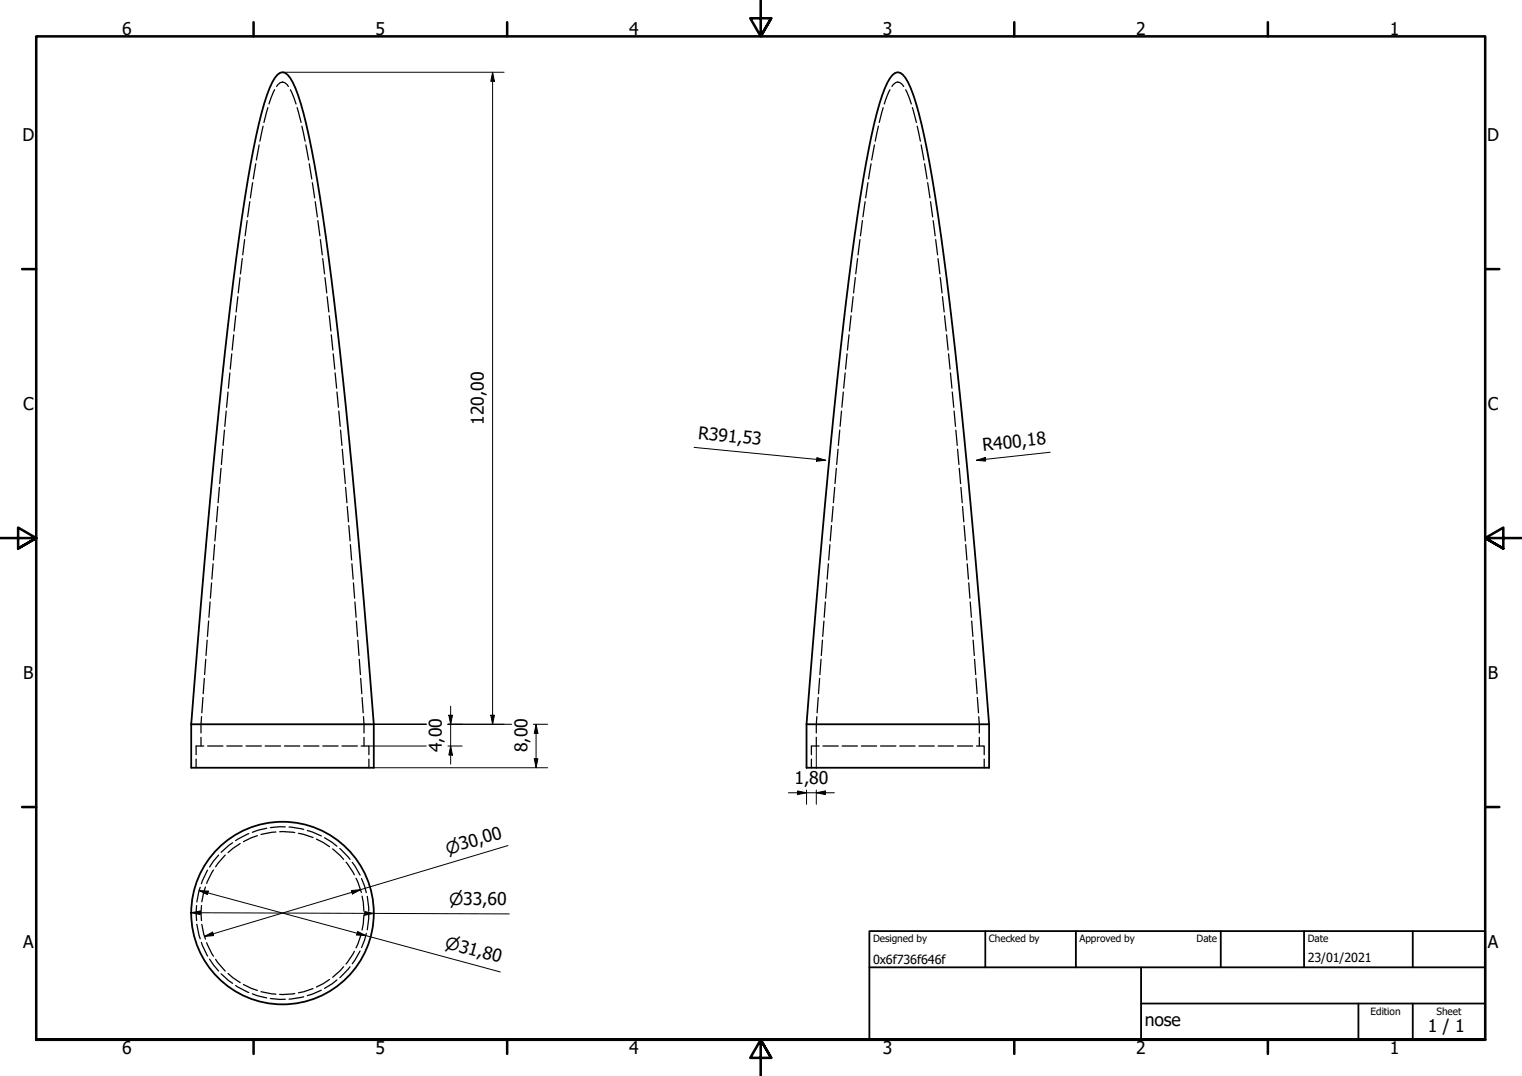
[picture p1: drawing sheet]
<svg xmlns="http://www.w3.org/2000/svg" width="420mm" height="297mm" viewBox="0 0 420 297" stroke-linecap="round" stroke-linejoin="round" font-family="sans-serif">
<!-- layer: Hidden (ISO) -->
<g fill="none" stroke="#000" stroke-width=".35">
<path d="M72.6 34.8l-.9 4.2M73.9 29.7l-1 4.1M75.8 24.8l-1.6 3.9M76.4 23.9a1.7 1.7 0 0 1 1.6-1.3 1.7 1.7 0 0 1 1.6 1.3M80.2 24.8l1.5 3.9M82 29.7l1.1 4.1M83.3 34.8l.9 4.2M242.5 34.8l-.9 4.2M243.8 29.7l-1.1 4.1M245.7 24.8l-1.6 3.9M246.2 23.9a1.7 1.7 0 0 1 1.6-1.3 1.7 1.7 0 0 1 1.7 1.3M250 24.8l1.6 3.9"/>
<path d="M251.9 29.7l1.1 4.1M253.2 34.8l.9 4.2M69 55.7l-.6 4.2M69.7 50.4l-.6 4.2M70.6 45.2l-.7 4.2M71.5 40l-.7 4.2M84.4 40l.8 4.2M85.4 45.2l.7 4.2M86.2 50.4l.7 4.2M87 55.7l.6 4.2M238.8 55.7l-.6 4.2M239.6 50.4l-.6 4.2"/>
<path d="M240.5 45.2l-.7 4.2M241.4 40l-.8 4.2M254.3 40l.8 4.2M255.2 45.2l.7 4.2M256.1 50.4l.6 4.2M256.9 55.7l.6 4.2M66.3 76.7l-.5 4.2M66.9 71.4l-.5 4.2M67.5 66.1l-.5 4.2M68.2 60.9l-.5 4.2M87.7 60.9l.6 4.2M88.4 66.1l.6 4.2"/>
<path d="M89.1 71.4l.5 4.2M89.7 76.7l.5 4.2M236.1 76.7l-.5 4.2M236.7 71.4l-.5 4.2M237.4 66.1l-.5 4.2M238.1 60.9l-.6 4.2M257.6 60.9l.6 4.2M258.3 66.1l.5 4.2M258.9 71.4l.6 4.2M259.6 76.7l.5 4.2M64 97.7l-.4 4.2M64.5 92.4l-.4 4.2"/>
<path d="M65.1 87.2l-.5 4.2M65.7 81.9l-.5 4.2M90.3 81.9l.5 4.2M90.9 87.2l.4 4.2M91.5 92.4l.4 4.2M92 97.7l.4 4.2M233.8 97.7l-.4 4.2M234.4 92.4l-.5 4.2M234.9 87.2l-.4 4.2M235.5 81.9l-.4 4.2M260.2 81.9l.4 4.2M260.8 87.2l.4 4.2"/>
<path d="M261.3 92.4l.4 4.2M261.9 97.7l.4 4.2M62 118.7l-.4 4.3M62.4 113.5l-.3 4.2M62.9 108.2l-.4 4.2M63.5 103l-.5 4.2M92.5 103l.4 4.2M93 108.2l.4 4.2M93.5 113.5l.4 4.2M94 118.7l.4 4.3M231.8 118.7l-.4 4.3M232.3 113.5l-.4 4.2"/>
<path d="M232.8 108.2l-.4 4.2M233.3 103l-.4 4.2M262.4 103l.4 4.2M262.9 108.2l.4 4.2M263.4 113.5l.4 4.2M263.9 118.7l.3 4.3M60.1 139.8l-.3 4.2M60.6 134.6l-.4 4.2M61 129.3l-.3 4.2M61.5 124l-.4 4.2M94.5 124l.4 4.2M95 129.3l.3 4.2"/>
<path d="M95.4 134.6l.4 4.2M95.9 139.8l.3 4.2M230 139.8l-.4 4.2M230.4 134.6l-.3 4.2M230.9 129.3l-.4 4.2M231.3 124l-.3 4.2M264.3 124l.4 4.2M264.8 129.3l.4 4.2M265.3 134.6l.3 4.2M265.7 139.8l.4 4.2M58.8 155.6l-.3 4.3M59.2 150.4l-.3 4.2"/>
<path d="M59.7 145.1l-.4 4.2M96.3 145.1l.3 4.2M96.7 150.4l.4 4.2M97.1 155.6l.4 4.3M228.7 155.6l-.4 4.3M229.1 150.4l-.3 4.2M229.5 145.1l-.3 4.2M266.1 145.1l.4 4.2M266.6 150.4l.3 4.2M267 155.6l.3 4.3M57.2 176.7l-.3 4.3M57.6 171.5l-.3 4.2"/>
<path d="M58 166.2l-.3 4.2M58.4 160.9l-.3 4.2M97.6 160.9l.3 4.2M98 166.2l.3 4.2M98.4 171.5l.3 4.2M98.8 176.7l.3 4.3M227 176.7l-.3 4.3M227.4 171.5l-.3 4.2M227.8 166.2l-.3 4.2M228.3 160.9l-.4 4.2M267.4 160.9l.4 4.2M267.8 166.2l.4 4.2"/>
<path d="M268.2 171.5l.4 4.2M268.6 176.7l.4 4.3M55.6 197.8l-.1 4.5M56 192.6l-.3 4.2M56.4 187.3l-.3 4.2M56.8 182l-.3 4.2M99.2 182l.3 4.2M99.6 187.3l.3 4.2M100 192.6l.3 4.2M100.3 197.8l.2 4.5M225.5 197.8l-.2 4.5M225.9 192.6l-.3 4.2"/>
<path d="M226.3 187.3l-.3 4.2M226.7 182l-.4 4.2M269 182l.4 4.2M269.4 187.3l.3 4.2M269.8 192.6l.3 4.2M270.2 197.8l.1 4.5M54.1 209.5v2.4M55.5 203.5v2.4M56.3 205.9h-2.2v2.4M57.3 205.9h4.3M62.6 205.9h4.3M67.9 205.9h4.3"/>
<path d="M73.2 205.9h4.3M78.5 205.9h4.3M83.8 205.9h4.3M89.1 205.9h4.3M94.4 205.9h4.3M99.7 205.9h2.1v2.4M100.5 203.5v2.4M101.8 209.5v2.4M224 209.5v2.4M225.3 203.5v2.4M226.1 205.9h-2.1v2.4M227.2 205.9h4.2"/>
<path d="M232.5 205.9h4.2M237.8 205.9h4.2M243.1 205.9h4.2M248.4 205.9h4.2M253.7 205.9h4.2M259 205.9h4.2M264.3 205.9h4.2M269.6 205.9h2.1v2.4M270.3 203.5v2.4M271.7 209.5v2.4M60.3 236.1l-2.4 3.2M62.2 236.1l-2.7 3.2"/>
<path d="M64.2 232.7l-3.2 2.6M66.3 232.9l-3.3 2.5M68.7 230.1l-3.6 2M71 230.7l-3.8 1.6M73.6 228.6l-3.9 1.2M76.2 229.7l-4.2 .7M77.2 229.6l4.2 .2M78.8 228.3l-4.2 .2M79.8 228.3l4.1 .7M82.4 230l4 1.2M84.8 229.3l3.9 1.5M87.4 231.6l1.8 1 1.8 1.1"/>
<path d="M89.6 231.3l3.4 2.3M91.8 234.3l3 2.9M93.8 234.2l2.8 3M95.5 238l2.3 3.5M97.2 238.1l2.2 3.5M54.3 250v4.1M54.3 255.2l1 4M55.3 245l-1 4M55.6 250v4.1M55.7 255.2l1 4M56.7 244.9l-1 4M57.3 240.2l-1.7 3.8"/>
<path d="M58.9 240.2l-1.9 3.7M98.3 242.5l1.4 3.9M99.7 257.8l-1.4 3.9M99.8 242.5l1.3 3.9M99.9 247.4l.6 4.1M100.5 252.6l-.6 4.1M101.1 257.7l-1.3 3.9M101.4 247.4l.4 4.1M101.8 252.6l-.4 4.1M55.6 260.2l1.7 3.7M57 260.2l1.9 3.8M57.9 264.8l2.4 3.3"/>
<path d="M59.5 264.8l2.7 3.3M61 268.8l3.2 2.7M63 268.7l3.3 2.6M65.1 272.1l3.6 1.9M67.2 271.8l3.8 1.6M69.7 274.4l3.9 1.1M72 273.8l4.2 .6M74.6 275.6l4.2 .3M81.4 274.3l-4.2 .2M83.9 275.1l-4.1 .7M86.4 272.9l-4 1.2M88.7 273.4l-3.9 1.5"/>
<path d="M91 270.4l-3.6 2.1M93 270.5l-3.4 2.4M94.8 266.9l-3 2.9M96.6 266.9l-2.8 3M97.8 262.6l-2.3 3.5M99.4 262.5l-2.2 3.6"/>
</g>
<!-- layer: Visible (ISO) -->
<g fill="none" stroke="#000" stroke-width=".5">
<path d="M52.8 199.9a2410.3 2410.3 0 0 1 13.3-135 284.5 284.5 0 0 1 6.8-36.3 22.3 22.3 0 0 1 3.7-8 1.77 1.77 0 0 1 2.8 0 26.4 26.4 0 0 1 4.4 10.6 389.5 389.5 0 0 1 7.7 45.7 2725.6 2725.6 0 0 1 11.7 123M52.8 199.9v12h50.4v-12M52.8 199.9h50.4M222.6 199.9a2396.7 2396.7 0 0 1 13.3-135 285.9 285.9 0 0 1 6.9-36.3 22.6 22.6 0 0 1 3.6-8 1.77 1.77 0 0 1 2.9 0 26.4 26.4 0 0 1 4.3 10.6 390.8 390.8 0 0 1 7.7 45.7 2737.5 2737.5 0 0 1 11.7 123M222.6 199.9v12h50.4v-12M222.6 199.9h50.4"/>
<circle cx="78" cy="252.1" r="25.2"/>
</g>
<!-- layer: Border (ISO) -->
<g fill="none" stroke="#000" stroke-width=".7">
<path d="M70 6.1v3.9M140 6.1v3.9M210 0v10l-2.9-5h5.8l-2.9 5 2.9-5M280 6.1v3.9M350 6.1v3.9M6.1 74.3h3.9M410 74.3h3.9M0 148.5h10l-5-2.9v5.8l5-2.9-5 2.9M420 148.5h-10l5-2.9v5.8l-5-2.9 5 2.9M6.1 222.8h3.9M410 222.8h3.9M10 287v-277h400v277h-400h400"/>
<path d="M70 287v3.9M140 287v3.9M212.9 292l-2.9-5 2.9 5h-5.8l2.9-5v10M280 287v3.9M350 287v3.9"/>
</g>
<!-- layer: Title (ISO) -->
<path d="M240 257h170v30h-170zM272 257v10M297 257v10M337 257v10M360 257v10M390 257v10M240 267h170M315 277h95M315 267v20M375 277v10M390 277v10" fill="none" stroke="#000" stroke-width=".5"/>
<!-- layer: Dimension (ISO) -->
<g fill="none" stroke="#000" stroke-width=".28">
<path d="M78 19.9h61.2M136 19.9l.5 2.5h-1zM136 19.9v180M191.6 123.5l36.3 3.6M225.5 126.3l2.4 .8-2.5 .2zM269.5 127.1l2.5-.8 .1 1zM289.9 124.8l-20.4 2.3M103.2 199.9h14.5M123.6 199.9h17.7M123.9 197.4h1l-.5 2.5zM124.4 194.9v16M135.5 197.4h1l-.5 2.5z"/>
<path d="M147.2 199.9h4M148 199.9l.5 2.5h-1zM148 199.9v12M101.8 205.9h15.9M103.2 211.9h48M123.6 205.9h4M124.4 205.9l.5 2.5h-1zM147.5 209.4h1l-.5 2.5zM217.6 218.9h12.7M220.1 218.4l2.5 .5-2.5 .5zM222.6 211.9v.2M222.6 218.1v3.9"/>
<path d="M225.3 218.9l2.5-.5v1zM225.3 205.9v6.2M225.3 218.1v3.9M140.2 233.4l-83.8 25.1M52.8 252l2.5-.5v1zM52.8 252l87.8 .3M55 245.8l2.5 .2-.3 1zM55 245.8l83.1 22.5M56.4 258.5l2.3-1.2 .3 1zM97 245.8l2.5-.2-2.2 1.2zM98.7 257.2l2.3 1.1-2.5-.2zM100.7 251.6l2.5 .6-2.5 .4z"/>
</g>
<g fill="#000">
<path d="M136 19.9l.5 2.5h-1z" fill-rule="evenodd"/>
<path d="M225.5 126.3l2.4 .8-2.5 .2z" fill-rule="evenodd"/>
<path d="M269.5 127.1l2.5-.8 .1 1z" fill-rule="evenodd"/>
<path d="M123.9 197.4h1l-.5 2.5z" fill-rule="evenodd"/>
<path d="M135.5 197.4h1l-.5 2.5z" fill-rule="evenodd"/>
<path d="M124.4 205.9l.5 2.5h-1z" fill-rule="evenodd"/>
<path d="M147.5 209.4h1l-.5 2.5z" fill-rule="evenodd"/>
<path d="M148 199.9l.5 2.5h-1z" fill-rule="evenodd"/>
<path d="M220.1 218.4l2.5 .5-2.5 .5z" fill-rule="evenodd"/>
<path d="M225.3 218.9l2.5-.5v1z" fill-rule="evenodd"/>
<path d="M52.8 252l2.5-.5v1z" fill-rule="evenodd"/>
<path d="M55 245.8l2.5 .2-.3 1z" fill-rule="evenodd"/>
<path d="M56.4 258.5l2.3-1.2 .3 1z" fill-rule="evenodd"/>
<path d="M97 245.8l2.5-.2-2.2 1.2z" fill-rule="evenodd"/>
<path d="M98.7 257.2l2.3 1.1-2.5-.2z" fill-rule="evenodd"/>
<path d="M100.7 251.6l2.5 .6-2.5 .4z" fill-rule="evenodd"/>
</g>
<g font-size="4.8">
<text x="33.7" y="9.6">6</text>
<text x="103.7" y="9.6">5</text>
<text x="173.7" y="9.6">4</text>
<text x="243.7" y="9.6">3</text>
<text x="313.7" y="9.6">2</text>
<text x="383.7" y="9.6">1</text>
<text x="6.2" y="38.9">D</text>
<text x="410.5" y="38.9">D</text>
<text x="6.4" y="113.2">C</text>
<text x="410.7" y="113.2">C</text>
<text x="133.6" y="117.2" transform="rotate(-90 133.6 117.2)">120,00</text>
<text x="192.6" y="121.2" transform="rotate(6 192.6 121.2)">R391,53</text>
<text x="271.4" y="124.5" transform="rotate(-6 271.4 124.5)">R400,18</text>
<text x="6.4" y="187.4">B</text>
<text x="410.7" y="187.4">B</text>
<text x="122" y="207.6" transform="rotate(-90 122 207.6)">4,00</text>
<text x="145.6" y="207.6" transform="rotate(-90 145.6 207.6)">8,00</text>
<text x="219.3" y="216.5">1,80</text>
<text x="6.4" y="261.7">A</text>
<text x="410.7" y="261.7">A</text>
<text x="316" y="283.4">nose</text>
<text x="394.2" y="285">1 / 1</text>
<text x="33.7" y="290.9">6</text>
<text x="103.7" y="290.9">5</text>
<text x="173.7" y="290.9">4</text>
<text x="243.7" y="290.9">3</text>
<text x="313.7" y="290.9">2</text>
<text x="383.7" y="290.9">1</text>
</g>
<g font-size="4.6">
<text x="123.6" y="235.9" transform="rotate(-17 123.6 235.9)">⌀30,00</text>
<text x="124" y="249.8">⌀33,60</text>
<text x="122.7" y="261.6" transform="rotate(15 122.7 261.6)">⌀31,80</text>
</g>
<g font-size="3.5">
<text x="241" y="266">0x6f736f646f</text>
<text x="361" y="265.5">23/01/2021</text>
</g>
<g font-size="2.8">
<text x="241" y="260.1">Designed by</text>
<text x="273" y="260.1">Checked by</text>
<text x="298" y="260.1">Approved by</text>
<text x="330.3" y="260">Date</text>
<text x="361" y="260">Date</text>
<text x="378.4" y="280.1">Edition</text>
<text x="396.6" y="280.1">Sheet</text>
</g>
</svg>
